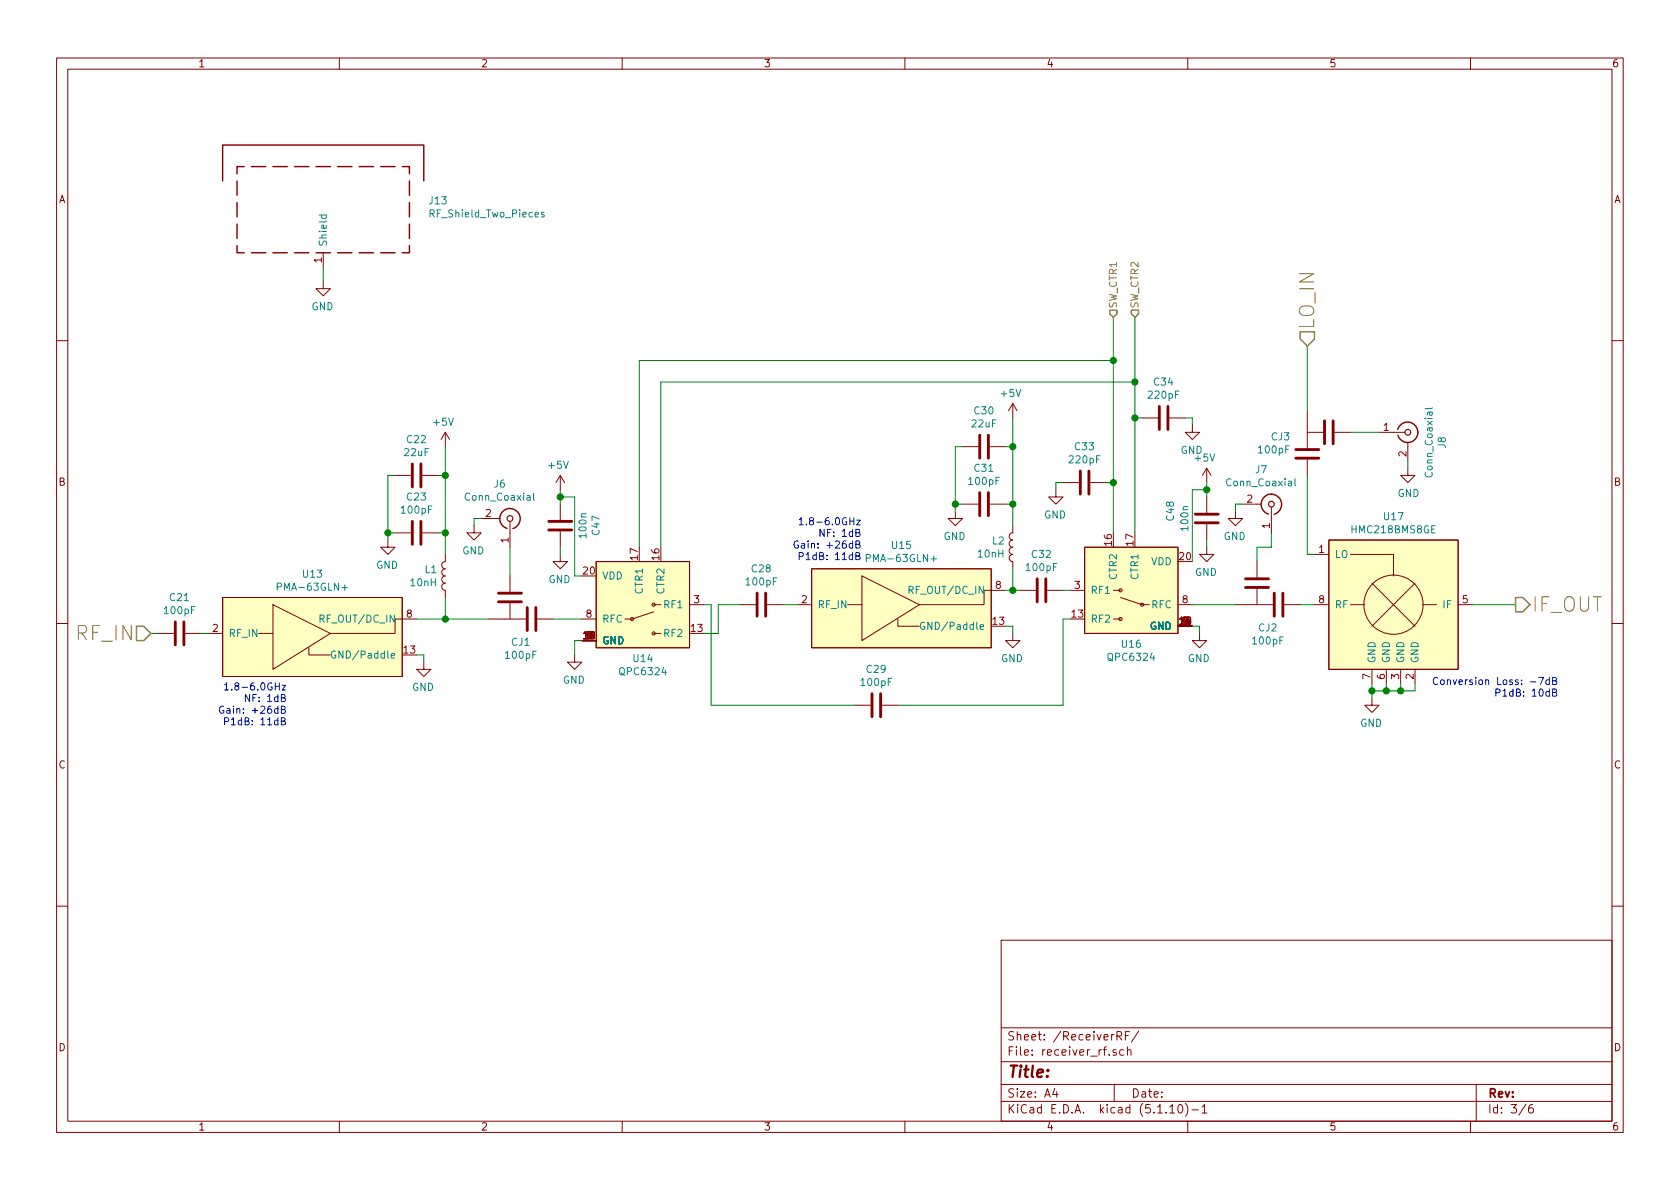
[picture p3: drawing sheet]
EESchema Schematic File Version 4
EELAYER 30 0
EELAYER END
$Descr A4 11693 8268
encoding utf-8
Sheet 3 6
Title ""
Date ""
Rev ""
Comp ""
Comment1 ""
Comment2 ""
Comment3 ""
Comment4 ""
$EndDescr
Text HLabel 1050 4400 0    100  Input ~ 0
RF_IN
Text HLabel 9100 2400 1    100  Input ~ 0
LO_IN
Text HLabel 10550 4200 2    100  Output ~ 0
IF_OUT
$Comp
L Device:C C21
U 1 1
P 1250 4400
F 0 "C21" V 998 4400 50  0000 C CNN
F 1 "100pF" V 1089 4400 50  0000 C CNN
F 2 "own:0402_Tapered" H 1288 4250 50  0001 C CNN
F 3 "~" H 1250 4400 50  0001 C CNN
	1    1250 4400
	0    -1   1    0   
$EndComp
Wire Wire Line
	1450 4400 1400 4400
Wire Wire Line
	1100 4400 1050 4400
Wire Wire Line
	2900 4300 3100 4300
$Comp
L Device:L L1
U 1 1
P 3100 4000
F 0 "L1" H 3153 4046 50  0000 L CNN
F 1 "10nH" H 3153 3955 50  0000 L CNN
F 2 "Inductor_SMD:L_0402_1005Metric" H 3100 4000 50  0001 C CNN
F 3 "~" H 3100 4000 50  0001 C CNN
	1    3100 4000
	-1   0    0    -1  
$EndComp
Wire Wire Line
	3100 4150 3100 4300
Wire Wire Line
	3100 3100 3100 3300
$Comp
L Device:C C22
U 1 1
P 2900 3300
F 0 "C22" V 2648 3300 50  0000 C CNN
F 1 "22uF" V 2739 3300 50  0000 C CNN
F 2 "Capacitor_SMD:C_0603_1608Metric_Pad1.08x0.95mm_HandSolder" H 2938 3150 50  0001 C CNN
F 3 "~" H 2900 3300 50  0001 C CNN
	1    2900 3300
	0    -1   1    0   
$EndComp
$Comp
L Device:C C23
U 1 1
P 2900 3700
F 0 "C23" V 2648 3700 50  0000 C CNN
F 1 "100pF" V 2739 3700 50  0000 C CNN
F 2 "Capacitor_SMD:C_0603_1608Metric_Pad1.08x0.95mm_HandSolder" H 2938 3550 50  0001 C CNN
F 3 "~" H 2900 3700 50  0001 C CNN
	1    2900 3700
	0    -1   1    0   
$EndComp
Wire Wire Line
	3050 3300 3100 3300
Connection ~ 3100 3300
Wire Wire Line
	3100 3300 3100 3700
Wire Wire Line
	3050 3700 3100 3700
Connection ~ 3100 3700
Wire Wire Line
	3100 3700 3100 3850
Wire Wire Line
	2750 3300 2700 3300
Wire Wire Line
	2700 3300 2700 3700
Wire Wire Line
	2700 3700 2750 3700
Wire Wire Line
	2700 3700 2700 3750
Connection ~ 2700 3700
$Comp
L power:GND #PWR034
U 1 1
P 2700 3750
F 0 "#PWR034" H 2700 3500 50  0001 C CNN
F 1 "GND" H 2705 3577 50  0000 C CNN
F 2 "" H 2700 3750 50  0001 C CNN
F 3 "" H 2700 3750 50  0001 C CNN
	1    2700 3750
	-1   0    0    -1  
$EndComp
$Comp
L power:GND #PWR035
U 1 1
P 2950 4600
F 0 "#PWR035" H 2950 4350 50  0001 C CNN
F 1 "GND" H 2955 4427 50  0000 C CNN
F 2 "" H 2950 4600 50  0001 C CNN
F 3 "" H 2950 4600 50  0001 C CNN
	1    2950 4600
	-1   0    0    -1  
$EndComp
Wire Wire Line
	2900 4550 2950 4550
Wire Wire Line
	2950 4550 2950 4600
$Comp
L power:+5V #PWR036
U 1 1
P 3100 3100
F 0 "#PWR036" H 3100 2950 50  0001 C CNN
F 1 "+5V" H 3115 3273 50  0000 C CNN
F 2 "" H 3100 3100 50  0001 C CNN
F 3 "" H 3100 3100 50  0001 C CNN
	1    3100 3100
	-1   0    0    -1  
$EndComp
Wire Wire Line
	9850 4750 9850 4800
Wire Wire Line
	9850 4800 9750 4800
Wire Wire Line
	9550 4800 9550 4750
Wire Wire Line
	9650 4750 9650 4800
Connection ~ 9650 4800
Wire Wire Line
	9650 4800 9550 4800
Wire Wire Line
	9750 4800 9750 4750
Connection ~ 9750 4800
Wire Wire Line
	9750 4800 9650 4800
$Comp
L power:GND #PWR050
U 1 1
P 9550 4850
F 0 "#PWR050" H 9550 4600 50  0001 C CNN
F 1 "GND" H 9555 4677 50  0000 C CNN
F 2 "" H 9550 4850 50  0001 C CNN
F 3 "" H 9550 4850 50  0001 C CNN
	1    9550 4850
	-1   0    0    -1  
$EndComp
Wire Wire Line
	9550 4800 9550 4850
Connection ~ 9550 4800
Wire Wire Line
	10250 4200 10550 4200
Text Notes 2000 5050 2    50   ~ 0
1.8-6.0GHz\nNF: 1dB\nGain: +26dB\nP1dB: 11dB
Text Notes 10850 4850 2    50   ~ 0
Conversion Loss: -7dB\nP1dB: 10dB
$Comp
L Connector:Conn_Coaxial J6
U 1 1
P 3550 3600
F 0 "J6" V 3787 3529 50  0000 C CNN
F 1 "Conn_Coaxial" V 3696 3529 50  0000 C CNN
F 2 "Connector_Coaxial:SMA_Amphenol_132134-11_Vertical" H 3550 3600 50  0001 C CNN
F 3 " ~" H 3550 3600 50  0001 C CNN
	1    3550 3600
	0    1    -1   0   
$EndComp
$Comp
L power:GND #PWR037
U 1 1
P 3300 3650
F 0 "#PWR037" H 3300 3400 50  0001 C CNN
F 1 "GND" H 3305 3477 50  0000 C CNN
F 2 "" H 3300 3650 50  0001 C CNN
F 3 "" H 3300 3650 50  0001 C CNN
	1    3300 3650
	-1   0    0    -1  
$EndComp
$Comp
L Device:C C28
U 1 1
P 5300 4200
F 0 "C28" V 5048 4200 50  0000 C CNN
F 1 "100pF" V 5139 4200 50  0000 C CNN
F 2 "own:0402_Tapered" H 5338 4050 50  0001 C CNN
F 3 "~" H 5300 4200 50  0001 C CNN
	1    5300 4200
	0    -1   1    0   
$EndComp
Wire Wire Line
	5450 4200 5550 4200
$Comp
L Device:C C32
U 1 1
P 7250 4100
F 0 "C32" V 6998 4100 50  0000 C CNN
F 1 "100pF" V 7089 4100 50  0000 C CNN
F 2 "own:0402_Tapered" H 7288 3950 50  0001 C CNN
F 3 "~" H 7250 4100 50  0001 C CNN
	1    7250 4100
	0    -1   1    0   
$EndComp
Wire Wire Line
	7000 4100 7050 4100
$Comp
L Device:L L2
U 1 1
P 7050 3800
F 0 "L2" H 7103 3846 50  0000 L CNN
F 1 "10nH" H 7103 3755 50  0000 L CNN
F 2 "Inductor_SMD:L_0402_1005Metric" H 7050 3800 50  0001 C CNN
F 3 "~" H 7050 3800 50  0001 C CNN
	1    7050 3800
	-1   0    0    -1  
$EndComp
Wire Wire Line
	7050 2900 7050 3100
$Comp
L Device:C C30
U 1 1
P 6850 3100
F 0 "C30" V 6598 3100 50  0000 C CNN
F 1 "22uF" V 6689 3100 50  0000 C CNN
F 2 "Capacitor_SMD:C_0603_1608Metric_Pad1.08x0.95mm_HandSolder" H 6888 2950 50  0001 C CNN
F 3 "~" H 6850 3100 50  0001 C CNN
	1    6850 3100
	0    -1   1    0   
$EndComp
$Comp
L Device:C C31
U 1 1
P 6850 3500
F 0 "C31" V 6598 3500 50  0000 C CNN
F 1 "100pF" V 6689 3500 50  0000 C CNN
F 2 "Capacitor_SMD:C_0603_1608Metric_Pad1.08x0.95mm_HandSolder" H 6888 3350 50  0001 C CNN
F 3 "~" H 6850 3500 50  0001 C CNN
	1    6850 3500
	0    -1   1    0   
$EndComp
Wire Wire Line
	7000 3100 7050 3100
Connection ~ 7050 3100
Wire Wire Line
	7050 3100 7050 3500
Wire Wire Line
	7000 3500 7050 3500
Connection ~ 7050 3500
Wire Wire Line
	7050 3500 7050 3650
Wire Wire Line
	6700 3100 6650 3100
Wire Wire Line
	6650 3100 6650 3500
Wire Wire Line
	6650 3500 6700 3500
Wire Wire Line
	6650 3500 6650 3550
Connection ~ 6650 3500
$Comp
L power:GND #PWR042
U 1 1
P 6650 3550
F 0 "#PWR042" H 6650 3300 50  0001 C CNN
F 1 "GND" H 6655 3377 50  0000 C CNN
F 2 "" H 6650 3550 50  0001 C CNN
F 3 "" H 6650 3550 50  0001 C CNN
	1    6650 3550
	-1   0    0    -1  
$EndComp
$Comp
L power:+5V #PWR043
U 1 1
P 7050 2900
F 0 "#PWR043" H 7050 2750 50  0001 C CNN
F 1 "+5V" H 7065 3073 50  0000 C CNN
F 2 "" H 7050 2900 50  0001 C CNN
F 3 "" H 7050 2900 50  0001 C CNN
	1    7050 2900
	-1   0    0    -1  
$EndComp
Wire Wire Line
	7050 3950 7050 4100
Connection ~ 7050 4100
Wire Wire Line
	7050 4100 7100 4100
Wire Wire Line
	3300 3650 3300 3600
Wire Wire Line
	3300 3600 3350 3600
Wire Wire Line
	9100 3850 9150 3850
Wire Wire Line
	4050 4450 4000 4450
Wire Wire Line
	4000 4450 4000 4550
$Comp
L power:GND #PWR039
U 1 1
P 4000 4550
F 0 "#PWR039" H 4000 4300 50  0001 C CNN
F 1 "GND" H 4005 4377 50  0000 C CNN
F 2 "" H 4000 4550 50  0001 C CNN
F 3 "" H 4000 4550 50  0001 C CNN
	1    4000 4550
	-1   0    0    -1  
$EndComp
$Comp
L power:GND #PWR048
U 1 1
P 8350 4400
F 0 "#PWR048" H 8350 4150 50  0001 C CNN
F 1 "GND" H 8355 4227 50  0000 C CNN
F 2 "" H 8350 4400 50  0001 C CNN
F 3 "" H 8350 4400 50  0001 C CNN
	1    8350 4400
	-1   0    0    -1  
$EndComp
Wire Wire Line
	8300 4350 8350 4350
Wire Wire Line
	8350 4350 8350 4400
Wire Wire Line
	7750 3700 7750 3350
$Comp
L power:+5V #PWR047
U 1 1
P 8400 3350
F 0 "#PWR047" H 8400 3200 50  0001 C CNN
F 1 "+5V" H 8415 3523 50  0000 C CNN
F 2 "" H 8400 3350 50  0001 C CNN
F 3 "" H 8400 3350 50  0001 C CNN
	1    8400 3350
	-1   0    0    -1  
$EndComp
$Comp
L power:+5V #PWR038
U 1 1
P 3900 3400
F 0 "#PWR038" H 3900 3250 50  0001 C CNN
F 1 "+5V" H 3915 3573 50  0000 C CNN
F 2 "" H 3900 3400 50  0001 C CNN
F 3 "" H 3900 3400 50  0001 C CNN
	1    3900 3400
	-1   0    0    -1  
$EndComp
Wire Wire Line
	4000 4000 4050 4000
$Comp
L Device:C C33
U 1 1
P 7550 3350
F 0 "C33" V 7298 3350 50  0000 C CNN
F 1 "220pF" V 7389 3350 50  0000 C CNN
F 2 "Capacitor_SMD:C_0603_1608Metric_Pad1.08x0.95mm_HandSolder" H 7588 3200 50  0001 C CNN
F 3 "~" H 7550 3350 50  0001 C CNN
	1    7550 3350
	0    -1   1    0   
$EndComp
$Comp
L Device:C C34
U 1 1
P 8100 2900
F 0 "C34" V 7848 2900 50  0000 C CNN
F 1 "220pF" V 7939 2900 50  0000 C CNN
F 2 "Capacitor_SMD:C_0603_1608Metric_Pad1.08x0.95mm_HandSolder" H 8138 2750 50  0001 C CNN
F 3 "~" H 8100 2900 50  0001 C CNN
	1    8100 2900
	0    -1   1    0   
$EndComp
$Comp
L power:GND #PWR045
U 1 1
P 7350 3400
F 0 "#PWR045" H 7350 3150 50  0001 C CNN
F 1 "GND" H 7355 3227 50  0000 C CNN
F 2 "" H 7350 3400 50  0001 C CNN
F 3 "" H 7350 3400 50  0001 C CNN
	1    7350 3400
	-1   0    0    -1  
$EndComp
Wire Wire Line
	7350 3400 7350 3350
Wire Wire Line
	7350 3350 7400 3350
Wire Wire Line
	7700 3350 7750 3350
Connection ~ 7750 3350
Wire Wire Line
	7900 2900 7950 2900
Connection ~ 7900 2900
Wire Wire Line
	7900 2900 7900 3700
$Comp
L power:GND #PWR046
U 1 1
P 8300 2950
F 0 "#PWR046" H 8300 2700 50  0001 C CNN
F 1 "GND" H 8305 2777 50  0000 C CNN
F 2 "" H 8300 2950 50  0001 C CNN
F 3 "" H 8300 2950 50  0001 C CNN
	1    8300 2950
	-1   0    0    -1  
$EndComp
Wire Wire Line
	8300 2900 8300 2950
Text HLabel 7750 2200 1    50   Input ~ 0
SW_CTR1
$Comp
L Connector:Conn_Coaxial J7
U 1 1
P 8850 3500
F 0 "J7" V 9087 3429 50  0000 C CNN
F 1 "Conn_Coaxial" V 8996 3429 50  0000 C CNN
F 2 "Connector_Coaxial:SMA_Amphenol_132134-11_Vertical" H 8850 3500 50  0001 C CNN
F 3 " ~" H 8850 3500 50  0001 C CNN
	1    8850 3500
	0    1    -1   0   
$EndComp
Wire Wire Line
	8600 3550 8600 3500
Wire Wire Line
	8600 3500 8650 3500
Text Notes 6000 3900 2    50   ~ 0
1.8-6.0GHz\nNF: 1dB\nGain: +26dB\nP1dB: 11dB
$Comp
L Connector:Conn_Coaxial J8
U 1 1
P 9800 3000
F 0 "J8" V 10037 2929 50  0000 C CNN
F 1 "Conn_Coaxial" V 9946 2929 50  0000 C CNN
F 2 "Connector_Coaxial:SMA_Amphenol_132134-11_Vertical" H 9800 3000 50  0001 C CNN
F 3 " ~" H 9800 3000 50  0001 C CNN
	1    9800 3000
	1    0    0    -1  
$EndComp
$Comp
L power:GND #PWR051
U 1 1
P 9800 3250
F 0 "#PWR051" H 9800 3000 50  0001 C CNN
F 1 "GND" H 9805 3077 50  0000 C CNN
F 2 "" H 9800 3250 50  0001 C CNN
F 3 "" H 9800 3250 50  0001 C CNN
	1    9800 3250
	1    0    0    -1  
$EndComp
Wire Wire Line
	9800 3250 9800 3200
$Comp
L power:GND #PWR044
U 1 1
P 7050 4400
F 0 "#PWR044" H 7050 4150 50  0001 C CNN
F 1 "GND" H 7055 4227 50  0000 C CNN
F 2 "" H 7050 4400 50  0001 C CNN
F 3 "" H 7050 4400 50  0001 C CNN
	1    7050 4400
	-1   0    0    -1  
$EndComp
Wire Wire Line
	7000 4350 7050 4350
Wire Wire Line
	7050 4350 7050 4400
Text HLabel 7900 2200 1    50   Input ~ 0
SW_CTR2
$Comp
L own:HMC218BMS8GE U17
U 1 1
P 9700 4000
F 0 "U17" H 9700 4415 50  0000 C CNN
F 1 "HMC218BMS8GE" H 9700 4324 50  0000 C CNN
F 2 "Package_SO:MSOP-8-1EP_3x3mm_P0.65mm_EP1.73x1.85mm" H 9700 4000 100 0001 C CNN
F 3 "" H 9700 4000 100 0001 C CNN
	1    9700 4000
	-1   0    0    -1  
$EndComp
$Comp
L own:QPC6324 U16
U 1 1
P 7950 4200
F 0 "U16" H 8025 3927 50  0000 C CNN
F 1 "QPC6324" H 8025 3836 50  0000 C CNN
F 2 "Package_DFN_QFN:QFN-20-1EP_4x4mm_P0.5mm_EP2.5x2.5mm" H 7750 4650 50  0001 C CNN
F 3 "" H 7750 4650 50  0001 C CNN
	1    7950 4200
	-1   0    0    -1  
$EndComp
$Comp
L own:PMA-63GLN+ U15
U 1 1
P 6250 4100
F 0 "U15" H 6225 4415 50  0000 C CNN
F 1 "PMA-63GLN+" H 6225 4324 50  0000 C CNN
F 2 "Package_DFN_QFN:QFN-12-1EP_3x3mm_P0.51mm_EP1.45x1.45mm" H 6250 4100 100 0001 C CNN
F 3 "" H 6250 4100 100 0001 C CNN
	1    6250 4100
	-1   0    0    -1  
$EndComp
$Comp
L own:PMA-63GLN+ U13
U 1 1
P 2150 4300
F 0 "U13" H 2125 4615 50  0000 C CNN
F 1 "PMA-63GLN+" H 2125 4524 50  0000 C CNN
F 2 "Package_DFN_QFN:QFN-12-1EP_3x3mm_P0.51mm_EP1.45x1.45mm" H 2150 4300 100 0001 C CNN
F 3 "" H 2150 4300 100 0001 C CNN
	1    2150 4300
	-1   0    0    -1  
$EndComp
$Comp
L Device:C C29
U 1 1
P 6100 4900
F 0 "C29" V 5848 4900 50  0000 C CNN
F 1 "100pF" V 5939 4900 50  0000 C CNN
F 2 "own:0402_Tapered" H 6138 4750 50  0001 C CNN
F 3 "~" H 6100 4900 50  0001 C CNN
	1    6100 4900
	0    -1   1    0   
$EndComp
Wire Wire Line
	4950 4900 5950 4900
Wire Wire Line
	8300 2900 8250 2900
Wire Wire Line
	6250 4900 7400 4900
Wire Wire Line
	7900 2200 7900 2650
Wire Wire Line
	7750 2200 7750 2500
Wire Wire Line
	7900 2650 4600 2650
Connection ~ 7900 2650
Wire Wire Line
	7900 2650 7900 2900
Wire Wire Line
	4450 2500 7750 2500
Connection ~ 7750 2500
Wire Wire Line
	7750 2500 7750 3350
$Comp
L Device:C C47
U 1 1
P 3900 3650
F 0 "C47" V 3648 3650 50  0000 C CNN
F 1 "100n" V 3739 3650 50  0000 C CNN
F 2 "Capacitor_SMD:C_0603_1608Metric_Pad1.08x0.95mm_HandSolder" H 3938 3500 50  0001 C CNN
F 3 "~" H 3900 3650 50  0001 C CNN
	1    3900 3650
	-1   0    0    -1  
$EndComp
$Comp
L power:GND #PWR0104
U 1 1
P 3900 3850
F 0 "#PWR0104" H 3900 3600 50  0001 C CNN
F 1 "GND" H 3905 3677 50  0000 C CNN
F 2 "" H 3900 3850 50  0001 C CNN
F 3 "" H 3900 3850 50  0001 C CNN
	1    3900 3850
	-1   0    0    -1  
$EndComp
Wire Wire Line
	3900 3850 3900 3800
Wire Wire Line
	3900 3500 3900 3450
Wire Wire Line
	4000 3450 3900 3450
Wire Wire Line
	4000 3450 4000 4000
Connection ~ 3900 3450
Wire Wire Line
	3900 3450 3900 3400
Wire Wire Line
	8850 3700 8850 3800
Wire Wire Line
	8850 3800 8750 3800
$Comp
L power:GND #PWR0105
U 1 1
P 8400 3800
F 0 "#PWR0105" H 8400 3550 50  0001 C CNN
F 1 "GND" H 8405 3627 50  0000 C CNN
F 2 "" H 8400 3800 50  0001 C CNN
F 3 "" H 8400 3800 50  0001 C CNN
	1    8400 3800
	-1   0    0    -1  
$EndComp
Wire Wire Line
	8400 3750 8400 3800
Wire Wire Line
	8400 3450 8400 3400
Wire Wire Line
	8400 3400 8300 3400
Wire Wire Line
	8300 3400 8300 3900
Connection ~ 8400 3400
Wire Wire Line
	8400 3400 8400 3350
$Comp
L power:GND #PWR049
U 1 1
P 8600 3550
F 0 "#PWR049" H 8600 3300 50  0001 C CNN
F 1 "GND" H 8605 3377 50  0000 C CNN
F 2 "" H 8600 3550 50  0001 C CNN
F 3 "" H 8600 3550 50  0001 C CNN
	1    8600 3550
	-1   0    0    -1  
$EndComp
$Comp
L Device:C C48
U 1 1
P 8400 3600
F 0 "C48" V 8650 3650 50  0000 C CNN
F 1 "100n" V 8550 3600 50  0000 C CNN
F 2 "Capacitor_SMD:C_0603_1608Metric_Pad1.08x0.95mm_HandSolder" H 8438 3450 50  0001 C CNN
F 3 "~" H 8400 3600 50  0001 C CNN
	1    8400 3600
	-1   0    0    -1  
$EndComp
Wire Wire Line
	3100 4300 3400 4300
Connection ~ 3100 4300
Wire Wire Line
	3850 4300 4050 4300
Wire Wire Line
	3550 3800 3550 4000
$Comp
L own:C_Jumper CJ1
U 1 1
P 3550 4150
F 0 "CJ1" H 3625 3841 50  0000 C CNN
F 1 "100pF" H 3625 3750 50  0000 C CNN
F 2 "own:0402_Jumper_Tapered" H 3588 4000 50  0001 C CNN
F 3 "~" H 3550 4150 50  0001 C CNN
	1    3550 4150
	1    0    0    -1  
$EndComp
$Comp
L own:C_Jumper CJ2
U 1 1
P 8750 4050
F 0 "CJ2" H 8825 3741 50  0000 C CNN
F 1 "100pF" H 8825 3650 50  0000 C CNN
F 2 "own:0402_Jumper_Tapered" H 8788 3900 50  0001 C CNN
F 3 "~" H 8750 4050 50  0001 C CNN
	1    8750 4050
	1    0    0    -1  
$EndComp
Wire Wire Line
	8750 3800 8750 3900
Wire Wire Line
	9050 4200 9150 4200
Wire Wire Line
	8600 4200 8300 4200
$Comp
L own:C_Jumper CJ3
U 1 1
P 9250 3000
F 0 "CJ3" V 9279 2735 50  0000 R CNN
F 1 "100pF" V 9370 2735 50  0000 R CNN
F 2 "own:0402_Jumper_Tapered" H 9288 2850 50  0001 C CNN
F 3 "~" H 9250 3000 50  0001 C CNN
	1    9250 3000
	0    1    1    0   
$EndComp
Wire Wire Line
	9400 3000 9600 3000
Wire Wire Line
	9100 2850 9100 2400
Wire Wire Line
	9100 3300 9100 3850
Wire Wire Line
	4450 2500 4450 3800
Wire Wire Line
	4600 2650 4600 3800
$Comp
L Device:RF_Shield_Two_Pieces J13
U 1 1
P 2250 1450
F 0 "J13" H 2980 1514 50  0000 L CNN
F 1 "RF_Shield_Two_Pieces" H 2980 1423 50  0000 L CNN
F 2 "RF_Shielding:Laird_Technologies_BMI-S-209-F_29.36x18.50mm" H 2250 1350 50  0001 C CNN
F 3 "~" H 2250 1350 50  0001 C CNN
	1    2250 1450
	1    0    0    -1  
$EndComp
$Comp
L power:GND #PWR0106
U 1 1
P 2250 1950
F 0 "#PWR0106" H 2250 1700 50  0001 C CNN
F 1 "GND" H 2255 1777 50  0000 C CNN
F 2 "" H 2250 1950 50  0001 C CNN
F 3 "" H 2250 1950 50  0001 C CNN
	1    2250 1950
	-1   0    0    -1  
$EndComp
Wire Wire Line
	2250 1850 2250 1950
Wire Wire Line
	7400 4100 7450 4100
Wire Wire Line
	7450 4300 7400 4300
Wire Wire Line
	7400 4300 7400 4900
$Comp
L own:QPC6324 U14
U 1 1
P 4400 4300
F 0 "U14" H 4475 4027 50  0000 C CNN
F 1 "QPC6324" H 4475 3936 50  0000 C CNN
F 2 "Package_DFN_QFN:QFN-20-1EP_4x4mm_P0.5mm_EP2.5x2.5mm" H 4200 4750 50  0001 C CNN
F 3 "" H 4200 4750 50  0001 C CNN
	1    4400 4300
	1    0    0    -1  
$EndComp
Wire Wire Line
	4900 4200 4950 4200
Wire Wire Line
	4950 4200 4950 4900
Wire Wire Line
	5000 4200 5000 4400
Wire Wire Line
	5000 4400 4900 4400
Wire Wire Line
	5000 4200 5150 4200
$EndSCHEMATC
